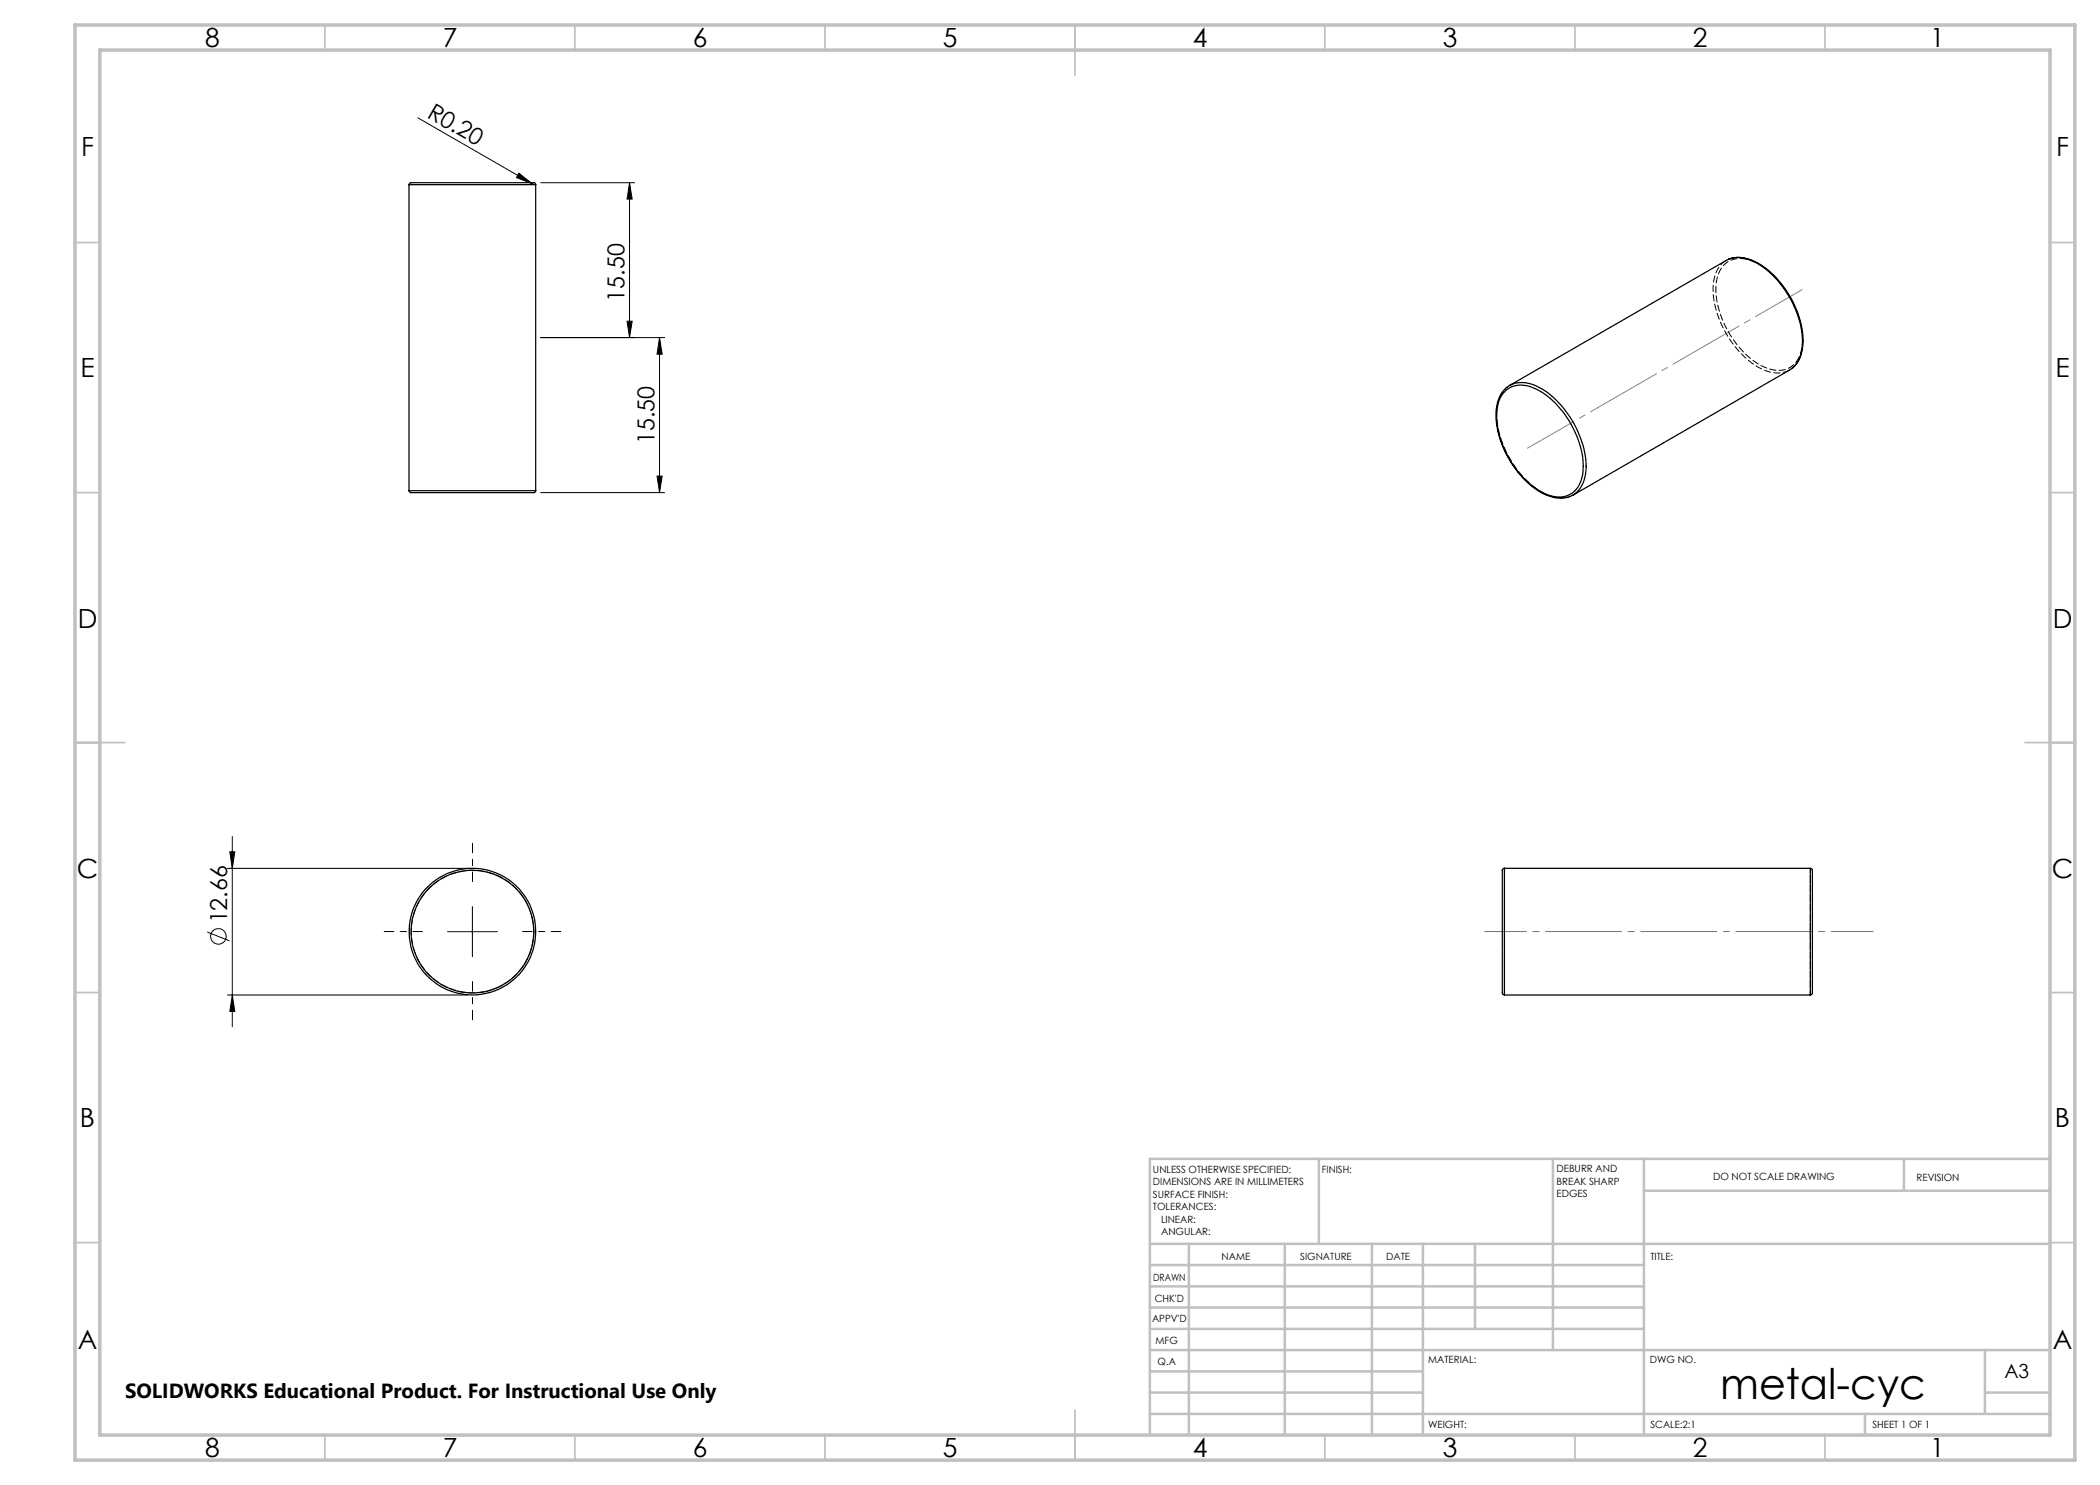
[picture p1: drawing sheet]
<svg xmlns="http://www.w3.org/2000/svg" width="420mm" height="297mm" viewBox="0 0 420 297" stroke-linecap="round" stroke-linejoin="round" font-family="sans-serif">
<g fill="none" stroke="#000" stroke-width=".2">
<path d="M83.6 23.6l22.8 13.1M103.8 34.6l2.6 2.1-3.1-1.2zM106.4 36.7l.4 .2M108.1 36.5h18.8M125.9 36.5l.5 3.3h-1zM125.9 36.5v31M108.1 67.5h24.8M125.4 64.2h1l-.5 3.3zM131.9 67.5l.5 3.3h-1zM131.9 67.5v31M108.1 98.5h24.8M131.4 95.2h1l-.5 3.3z"/>
<path d="M45.5 173.7h48M46 170.4h1l-.5 3.3zM46.5 167.3v38M41.5 186.4l4.4 1.8M45.5 199h48M46.5 199l.5 3.3h-1zM89.5 186.3h10M94.5 181.3v10"/>
<circle cx="43.7" cy="187.3" r="1.56"/>
</g>
<path d="M94.5 176.3v-7.6M84.5 186.3h-7.7M94.5 196.3v7.7M104.5 186.3h7.7" fill="none" stroke="#000" stroke-width=".2" stroke-dasharray="15.2 1.3 1.3 1.3" stroke-dashoffset="13.3"/>
<g fill="none" stroke="#c0c0c0" stroke-width=".35">
<path d="M65 5v5M115 5v5M165 5v5M215 5v10M265 5v5M315 5v5M365 5v5M15 48.5h5M410 48.5h5M15 98.5h5M410 98.5h5M15 148.5h10"/>
<path d="M405 148.5h10M15 198.5h5M410 198.5h5M15 248.5h5M410 248.5h5M65 287v5M115 287v5M165 287v5M215 282v10M265 287v5M315 287v5M365 287v5"/>
</g>
<g fill="none" stroke="#c0c0c0" stroke-width=".5">
<path d="M263.8 231.8v17M310.6 231.8v38.2M328.8 231.8v55.2M328.8 238.2h81.2M380.8 231.8v6.4M410 231.8h-180v55.2M230 248.8h180M230 257.3h98.8M230 253h98.8M237.8 248.8v38.2M257 248.8v38.2M274.4 248.8v38.2"/>
<path d="M284.6 248.8v38.2M295 248.8v17M230 265.8h98.8M230 261.5h98.8M230 278.5h54.6M230 274.3h54.6M230 270h180M397 278.5h13M397 270v12.8M230 282.8h180M373 282.8v4.2"/>
</g>
<path d="M15 5h400v287h-400zM20 10h390v277h-390z" fill="none" stroke="#c0c0c0" stroke-width=".7"/>
<path d="M305.5 89.7l54.9-31.8" fill="none" stroke="#808080" stroke-width=".2" stroke-dasharray="15.2 1.3 1.3 1.3" stroke-dashoffset="4.5"/>
<path d="M296.9 186.3h77.7" fill="none" stroke="#808080" stroke-width=".2" stroke-dasharray="15.2 1.3 1.3 1.3" stroke-dashoffset="6.9"/>
<g fill="#000">
<path d="M103.8 34.6l2.6 2.1-3.1-1.2z"/>
<path d="M131.9 67.5l.5 3.3h-1zM131.4 95.2h1l-.5 3.3z"/>
<path d="M46.5 199l.5 3.3h-1zM46 170.4h1l-.5 3.3zM125.4 64.2h1l-.5 3.3zM125.9 36.5l.5 3.3h-1z"/>
</g>
<g fill="none" stroke="#000" stroke-width=".25">
<path d="M81.8 36.9l.3-.4h24.8l.2 .4M81.8 36.9h25.3M81.8 36.9v61.2M107.1 36.9v61.2M345.8 51.8a7.4 7.4 0 0 1 6.9 1.5 19.4 19.4 0 0 1 7.9 15.7 6.4 6.4 0 0 1-2.2 4.7M301.2 78.1a5.3 5.3 0 0 1 6.1-.2 18.6 18.6 0 0 1 9.3 15.9 5.5 5.5 0 0 1-3.2 5.3 6.8 6.8 0 0 1-6.1-1.3 19.1 19.1 0 0 1-8-14.9 6.3 6.3 0 0 1 1.9-4.8zM301.9 77.1l43.3-25a5.5 5.5 0 0 1 5.4 .1 19 19 0 0 1 9.3 11.9 10.8 10.8 0 0 1-.5 8.5l-.9 1-.6 .4-43.3 25M81.8 98.1l.4 .4h24.6l.3-.4M81.8 98.1h25.3M314 99.3a7.4 7.4 0 0 1-6.9-1.5 19.4 19.4 0 0 1-7.9-15.7 5.7 5.7 0 0 1 3.3-5.3 6.6 6.6 0 0 1 5.9 1 19.7 19.7 0 0 1 8.8 16 6.1 6.1 0 0 1-2.8 5.3l-.4 .2M300.9 173.7l-.4 .3v24.7l.4 .3M300.9 173.7v25.3"/>
<path d="M300.9 173.7h61.2M362.1 173.7h.2l.2 .4v24.5l-.2 .3-.2 .1M362.1 173.7v25.3M300.9 199h61.2"/>
<circle cx="94.5" cy="186.3" r="12.7"/>
<circle cx="94.5" cy="186.3" r="12.3"/>
</g>
<path d="M345.2 52.1l-.5 .3M357.3 74.3l.6-.3" fill="none" stroke="#000" stroke-width=".2" stroke-dasharray="1.3 .6"/>
<path d="M360.5 67.9a6.1 6.1 0 0 1-2.8 5.7 6.6 6.6 0 0 1-6.5-1.1 19 19 0 0 1-8-15.5 5.1 5.1 0 0 1 4.3-5.3 10 10 0 0 1 7.4 3.6 19.4 19.4 0 0 1 5.6 12.6M106.8 186.3a12.3 12.3 0 0 1-18.2 10.8 12.3 12.3 0 0 1-.7-21.1 12.3 12.3 0 0 1 18.8 9.5l.1 .8" fill="none" stroke="#000" stroke-width=".2" stroke-dasharray="1.3 .6" stroke-dashoffset=".2"/>
<path d="M344.7 52.4a7.6 7.6 0 0 0-2 7.1 19.7 19.7 0 0 0 9.6 14.3 6.3 6.3 0 0 0 5 .5M314 99.3a7.7 7.7 0 0 1-7.2-2 19.6 19.6 0 0 1-7.4-15.4 6.2 6.2 0 0 1 2-4.5" fill="none" stroke="#000" stroke-width=".2" stroke-dasharray="1.3 .6" stroke-dashoffset=".5"/>
<path d="M362.1 173.7v25.3M300.9 199v-25.3" fill="none" stroke="#000" stroke-width=".2" stroke-dasharray="1.3 .6" stroke-dashoffset=".4"/>
<text font-size="8.5" x="344" y="279.7">metal-cyc</text>
<g font-size="5.3">
<text x="41" y="9.5">8</text>
<text x="88.5" y="9.5">7</text>
<text x="138.5" y="9.5">6</text>
<text x="188.5" y="9.5">5</text>
<text x="238.5" y="9.5">4</text>
<text x="288.5" y="9.5">3</text>
<text x="338.5" y="9.5">2</text>
<text x="386" y="9.5">1</text>
<text x="16.2" y="31.3">F</text>
<text x="411.2" y="31.3">F</text>
<text x="16.1" y="75.5">E</text>
<text x="411.1" y="75.5">E</text>
<text x="15.5" y="125.5">D</text>
<text x="410.5" y="125.5">D</text>
<text x="15.4" y="175.5">C</text>
<text x="410.4" y="175.5">C</text>
<text x="16" y="225.5">B</text>
<text x="411" y="225.5">B</text>
<text x="15.5" y="269.8">A</text>
<text x="410.5" y="269.8">A</text>
<text x="41" y="291.5">8</text>
<text x="88.5" y="291.5">7</text>
<text x="138.5" y="291.5">6</text>
<text x="188.5" y="291.5">5</text>
<text x="238.5" y="291.5">4</text>
<text x="288.5" y="291.5">3</text>
<text x="338.5" y="291.5">2</text>
<text x="386" y="291.5">1</text>
</g>
<g font-size="4.7">
<text x="85.2" y="23.3" transform="rotate(30 85.2 23.3)">R0.20</text>
<text x="124.9" y="60.3" transform="rotate(-90 124.9 60.3)">15.50</text>
<text x="130.9" y="88.8" transform="rotate(-90 130.9 88.8)">15.50</text>
<text x="45.4" y="184.7" transform="rotate(-90 45.4 184.7)">12.66</text>
</g>
<text font-size="4.1" x="25" y="279.6">SOLIDWORKS Educational Product. For Instructional Use Only</text>
<text font-size="3.9" x="400.9" y="275.5">A3</text>
<g font-size="2">
<text x="230.6" y="234.6">UNLESS OTHERWISE SPECIFIED:</text>
<text x="230.6" y="237.1">DIMENSIONS ARE IN MILLIMETERS</text>
<text x="230.6" y="239.6">SURFACE FINISH:</text>
<text x="264.4" y="234.6">FINISH:</text>
<text x="311.3" y="234.5">DEBURR AND</text>
<text x="311.3" y="237">BREAK SHARP</text>
<text x="311.3" y="239.5">EDGES</text>
<text x="342.6" y="236">DO NOT SCALE DRAWING</text>
<text x="383.3" y="236.2">REVISION</text>
<text x="230.6" y="242.1">TOLERANCES:</text>
<text x="232.2" y="244.6">LINEAR:</text>
<text x="232.2" y="247.1">ANGULAR:</text>
<text x="244.3" y="252">NAME</text>
<text x="260" y="251.9">SIGNATURE</text>
<text x="277.2" y="251.9">DATE</text>
<text x="330.1" y="251.9">TITLE:</text>
<text x="230.6" y="256.1">DRAWN</text>
<text x="230.9" y="260.3">CHK'D</text>
<text x="230.4" y="264.4">APPV'D</text>
<text x="231.1" y="268.8">MFG</text>
<text x="231.5" y="273">Q.A</text>
<text x="285.6" y="272.5">MATERIAL:</text>
<text x="330" y="272.5">DWG NO.</text>
<text x="285.6" y="285.5">WEIGHT:</text>
<text x="330.1" y="285.6">SCALE:2:1</text>
<text x="374.5" y="285.6">SHEET 1 OF 1</text>
</g>
</svg>
